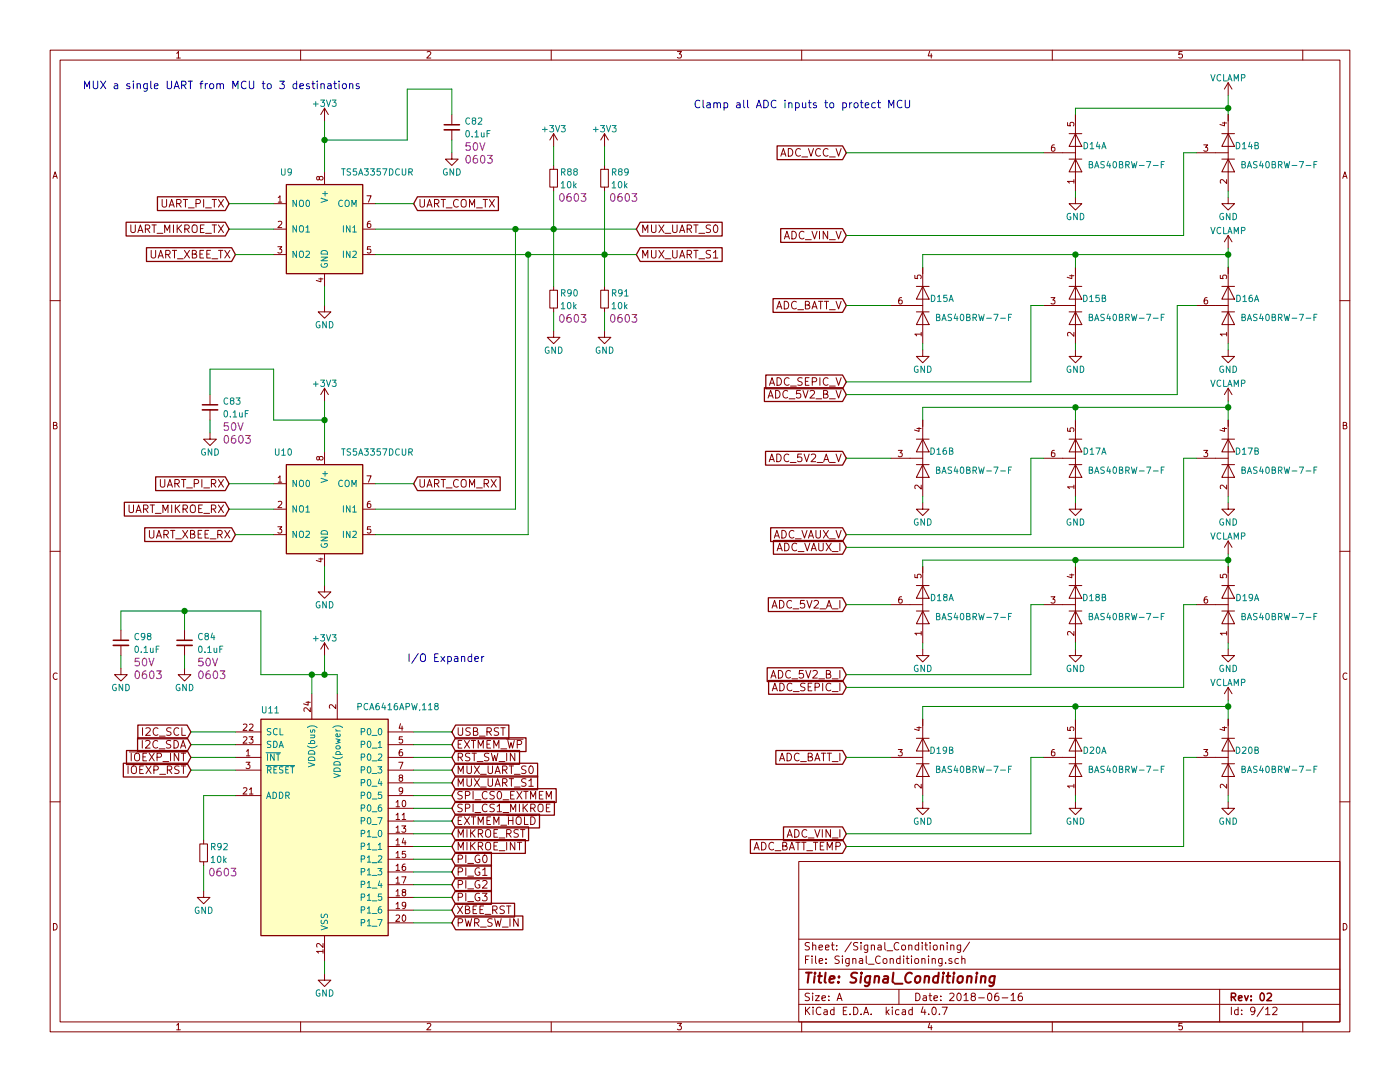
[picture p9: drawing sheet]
EESchema Schematic File Version 2
LIBS:power
LIBS:device
LIBS:switches
LIBS:relays
LIBS:motors
LIBS:transistors
LIBS:conn
LIBS:linear
LIBS:regul
LIBS:74xx
LIBS:cmos4000
LIBS:adc-dac
LIBS:memory
LIBS:xilinx
LIBS:microcontrollers
LIBS:dsp
LIBS:microchip
LIBS:analog_switches
LIBS:motorola
LIBS:texas
LIBS:intel
LIBS:audio
LIBS:interface
LIBS:digital-audio
LIBS:philips
LIBS:display
LIBS:cypress
LIBS:siliconi
LIBS:opto
LIBS:atmel
LIBS:contrib
LIBS:valves
LIBS:74xgxx
LIBS:ac-dc
LIBS:actel
LIBS:allegro
LIBS:Altera
LIBS:analog_devices
LIBS:battery_management
LIBS:bbd
LIBS:bosch
LIBS:brooktre
LIBS:cmos_ieee
LIBS:dc-dc
LIBS:diode
LIBS:elec-unifil
LIBS:ESD_Protection
LIBS:ftdi
LIBS:gennum
LIBS:graphic_symbols
LIBS:hc11
LIBS:infineon
LIBS:intersil
LIBS:ir
LIBS:Lattice
LIBS:leds
LIBS:LEM
LIBS:logic_programmable
LIBS:maxim
LIBS:mechanical
LIBS:microchip_dspic33dsc
LIBS:microchip_pic10mcu
LIBS:microchip_pic12mcu
LIBS:microchip_pic16mcu
LIBS:microchip_pic18mcu
LIBS:microchip_pic24mcu
LIBS:microchip_pic32mcu
LIBS:modules
LIBS:motor_drivers
LIBS:msp430
LIBS:nordicsemi
LIBS:nxp
LIBS:nxp_armmcu
LIBS:onsemi
LIBS:Oscillators
LIBS:Power_Management
LIBS:powerint
LIBS:pspice
LIBS:references
LIBS:rfcom
LIBS:RFSolutions
LIBS:sensors
LIBS:silabs
LIBS:stm8
LIBS:stm32
LIBS:supertex
LIBS:transf
LIBS:triac_thyristor
LIBS:ttl_ieee
LIBS:video
LIBS:wiznet
LIBS:Worldsemi
LIBS:Xicor
LIBS:zetex
LIBS:Symbols_DCDC-ACDC-Converter_RevC_20Jul2012
LIBS:Symbols_EN60617_13Mar2013
LIBS:Symbols_EN60617-10_HF-Radio_DRAFT_12Sep2013
LIBS:Symbols_ICs-Diskrete_RevD10
LIBS:Symbols_ICs-Opto_RevB_16Sep2013
LIBS:Symbols_Microcontroller_Philips-NXP_RevA_06Oct2013
LIBS:Symbols_Socket-DIN41612_RevA
LIBS:Symbols_Transformer-Diskrete_RevA
LIBS:SymbolsSimilarEN60617+oldDIN617-RevE8
LIBS:dk_Addressable-Specialty
LIBS:dk_Alarms-Buzzers-and-Sirens
LIBS:dk_Automotive-Relays
LIBS:dk_Balun
LIBS:dk_Barrel-Audio-Connectors
LIBS:dk_Battery-Holders-Clips-Contacts
LIBS:dk_Clock-Timing-Clock-Generators-PLLs-Frequency-Synthesizers
LIBS:dk_Clock-Timing-Programmable-Timers-and-Oscillators
LIBS:dk_Clock-Timing-Real-Time-Clocks
LIBS:dk_Coaxial-Connectors-RF
LIBS:dk_Current-Transducers
LIBS:dk_Data-Acquisition-ADCs-DACs-Special-Purpose
LIBS:dk_Data-Acquisition-Analog-to-Digital-Converters-ADC
LIBS:dk_Data-Acquisition-Digital-Potentiometers
LIBS:dk_Data-Acquisition-Digital-to-Analog-Converters-DAC
LIBS:dk_Data-Acquisition-Touch-Screen-Controllers
LIBS:dk_DC-DC-Converters
LIBS:dk_Digital-Isolators
LIBS:dk_Diodes-Bridge-Rectifiers
LIBS:dk_Diodes-Rectifiers-Arrays
LIBS:dk_Diodes-Rectifiers-Single
LIBS:dk_Diodes-Zener-Single
LIBS:dk_Display-Modules-LCD-OLED-Graphic
LIBS:dk_Display-Modules-LED-Character-and-Numeric
LIBS:dk_D-Sub-Connectors
LIBS:dk_Embedded-Microcontrollers
LIBS:dk_Encoders
LIBS:dk_Evaluation-Boards-Sensors
LIBS:dk_Ferrite-Beads-and-Chips
LIBS:dk_Fixed-Inductors
LIBS:dk_Fuses
LIBS:dk_Gas-Sensors
LIBS:dk_Humidity-Moisture-Sensors
LIBS:dk_Image-Sensors-Camera
LIBS:dk_Infrared-UV-Visible-Emitters
LIBS:dk_Inrush-Current-Limiters-ICL
LIBS:dk_Interface-Analog-Switches-Multiplexers-Demultiplexers
LIBS:dk_Interface-Analog-Switches-Special-Purpose
LIBS:dk_Interface-Controllers
LIBS:dk_Interface-Drivers-Receivers-Transceivers
LIBS:dk_Interface-I-O-Expanders
LIBS:dk_Interface-Modules
LIBS:dk_Interface-Sensor-and-Detector-Interfaces
LIBS:dk_Interface-Sensor-Capacitive-Touch
LIBS:dk_Interface-Specialized
LIBS:dk_LED-Indication-Discrete
LIBS:dk_LEDs-Circuit-Board-Indicators-Arrays-Light-Bars-Bar-Graphs
LIBS:dk_Linear-Amplifiers-Audio
LIBS:dk_Linear-Amplifiers-Instrumentation-OP-Amps-Buffer-Amps
LIBS:dk_Linear-Comparators
LIBS:dk_Logic-Buffers-Drivers-Receivers-Transceivers
LIBS:dk_Logic-Flip-Flops
LIBS:dk_Logic-Gates-and-Inverters
LIBS:dk_Logic-Multivibrators
LIBS:dk_Logic-Shift-Registers
LIBS:dk_Logic-Signal-Switches-Multiplexers-Decoders
LIBS:dk_Logic-Translators-Level-Shifters
LIBS:dk_Magnetic-Sensors-Compass-Magnetic-Field-Modules
LIBS:dk_Magnetic-Sensors-Linear-Compass-ICs
LIBS:dk_Magnetic-Sensors-Switches-Solid-State
LIBS:dk_Memory
LIBS:dk_Memory-Connectors-PC-Card-Sockets
LIBS:dk_Microphones
LIBS:dk_Modular-Connectors-Jacks
LIBS:dk_Modular-Connectors-Jacks-With-Magnetics
LIBS:dk_Motion-Sensors-Accelerometers
LIBS:dk_Motion-Sensors-IMUs-Inertial-Measurement-Units
LIBS:dk_Motion-Sensors-Tilt-Switches
LIBS:dk_Navigation-Switches-Joystick
LIBS:dk_Optical-Sensors-Ambient-Light-IR-UV-Sensors
LIBS:dk_Optical-Sensors-Photo-Detectors-Remote-Receiver
LIBS:dk_Optical-Sensors-Photodiodes
LIBS:dk_Optical-Sensors-Phototransistors
LIBS:dk_Optical-Sensors-Reflective-Analog-Output
LIBS:dk_Optoisolators-Logic-Output
LIBS:dk_Optoisolators-Transistor-Photovoltaic-Output
LIBS:dk_Optoisolators-Triac-SCR-Output
LIBS:dk_Oscillators
LIBS:dk_PMIC-AC-DC-Converters-Offline-Switchers
LIBS:dk_PMIC-Battery-Chargers
LIBS:dk_PMIC-Battery-Management
LIBS:dk_PMIC-Current-Regulation-Management
LIBS:dk_PMIC-Full-Half-Bridge-Drivers
LIBS:dk_PMIC-Gate-Drivers
LIBS:dk_PMIC-LED-Drivers
LIBS:dk_PMIC-Motor-Drivers-Controllers
LIBS:dk_PMIC-OR-Controllers-Ideal-Diodes
LIBS:dk_PMIC-Power-Distribution-Switches-Load-Drivers
LIBS:dk_PMIC-Power-Management-Specialized
LIBS:dk_PMIC-RMS-to-DC-Converters
LIBS:dk_PMIC-Supervisors
LIBS:dk_PMIC-Thermal-Management
LIBS:dk_PMIC-V-F-and-F-V-Converters
LIBS:dk_PMIC-Voltage-Reference
LIBS:dk_PMIC-Voltage-Regulators-DC-DC-Switching-Controllers
LIBS:dk_PMIC-Voltage-Regulators-DC-DC-Switching-Regulators
LIBS:dk_PMIC-Voltage-Regulators-Linear
LIBS:dk_PMIC-Voltage-Regulators-Special-Purpose
LIBS:dk_Power-Relays-Over-2-Amps
LIBS:dk_Pressure-Sensors-Transducers
LIBS:dk_Programmable-Oscillators
LIBS:dk_Pushbutton-Switches
LIBS:dk_Rectangular-Connectors-Headers-Male-Pins
LIBS:dk_Reed-Relays
LIBS:dk_Resistor-Networks-Arrays
LIBS:dk_RF-Amplifiers
LIBS:dk_RF-Antennas
LIBS:dk_RF-Demodulators
LIBS:dk_RF-Detectors
LIBS:dk_RF-Evaluation-and-Development-Kits-Boards
LIBS:dk_RFID-RF-Access-Monitoring-ICs
LIBS:dk_RF-Receivers
LIBS:dk_RF-Switches
LIBS:dk_RF-Transceiver-ICs
LIBS:dk_RF-Transceiver-Modules
LIBS:dk_RF-Transmitters
LIBS:dk_Rotary-Potentiometers-Rheostats
LIBS:dk_Sensors-Transducers_Accessories
LIBS:dk_Signal-Relays-Up-to-2-Amps
LIBS:dk_Slide-Switches
LIBS:dk_Solid-State-Relays
LIBS:dk_Specialized-ICs
LIBS:dk_Specialized-Sensors
LIBS:dk_Surge-Suppression-ICs
LIBS:dk_Tactile-Switches
LIBS:dk_Temperature-Sensors-Analog-and-Digital-Output
LIBS:dk_Thermal-Cutoffs-Thermal-Fuses
LIBS:dk_Thyristors-DIACs-SIDACs
LIBS:dk_Thyristors-SCRs
LIBS:dk_Thyristors-TRIACs
LIBS:dk_Toggle-Switches
LIBS:dk_Transistors-Bipolar-BJT-Arrays
LIBS:dk_Transistors-Bipolar-BJT-RF
LIBS:dk_Transistors-Bipolar-BJT-Single
LIBS:dk_Transistors-Bipolar-BJT-Single-Pre-Biased
LIBS:dk_Transistors-FETs-MOSFETs-Arrays
LIBS:dk_Transistors-FETs-MOSFETs-RF
LIBS:dk_Transistors-FETs-MOSFETs-Single
LIBS:dk_Transistors-JFETs
LIBS:dk_Trimmer-Potentiometers
LIBS:dk_TVS-Diodes
LIBS:dk_TVS-Mixed-Technology
LIBS:dk_USB-DVI-HDMI-Connectors
LIBS:CustomComponents
LIBS:TMS320F28027PTQR
LIBS:2920L200
LIBS:TMS320F28035PAGS
LIBS:1-1825027-1
LIBS:105133-0011
LIBS:614008235023
LIBS:NAS_Controller-cache
EELAYER 25 0
EELAYER END
$Descr A 11000 8500
encoding utf-8
Sheet 9 12
Title "Signal_Conditioning"
Date "2018-06-16"
Rev "02"
Comp ""
Comment1 ""
Comment2 ""
Comment3 ""
Comment4 ""
$EndDescr
$Comp
L TS5A3357DCUR U9
U 1 1
P 2550 1800
F 0 "U9" H 2300 2250 50  0000 R CNN
F 1 "TS5A3357DCUR" H 3250 2250 50  0000 R CNN
F 2 "Housings_SSOP:VSSOP-8_2.3x2mm_Pitch0.5mm" H 2600 1450 50  0001 L CNN
F 3 "" H 2650 1700 50  0001 C CNN
	1    2550 1800
	1    0    0    -1  
$EndComp
$Comp
L C_Small C82
U 1 1
P 3550 1000
F 0 "C82" H 3650 1050 50  0000 L CNN
F 1 "0.1uF" H 3650 950 50  0000 L CNN
F 2 "Capacitors_SMD:C_0603" H 3550 1000 50  0001 C CNN
F 3 "" H 3550 1000 50  0001 C CNN
F 4 "50V" H 3650 850 60  0000 L CNN "Voltage"
F 5 "0603" H 3650 750 60  0000 L CNN "Package"
	1    3550 1000
	1    0    0    -1  
$EndComp
$Comp
L GND #PWR0176
U 1 1
P 2550 2400
F 0 "#PWR0176" H 2550 2150 50  0001 C CNN
F 1 "GND" H 2550 2250 50  0000 C CNN
F 2 "" H 2550 2400 50  0001 C CNN
F 3 "" H 2550 2400 50  0001 C CNN
	1    2550 2400
	1    0    0    -1  
$EndComp
$Comp
L +3V3 #PWR0177
U 1 1
P 2550 950
F 0 "#PWR0177" H 2550 800 50  0001 C CNN
F 1 "+3V3" H 2550 1090 50  0000 C CNN
F 2 "" H 2550 950 50  0001 C CNN
F 3 "" H 2550 950 50  0001 C CNN
	1    2550 950 
	1    0    0    -1  
$EndComp
Text GLabel 1800 1600 0    60   Input ~ 0
UART_PI_TX
Text GLabel 1800 1800 0    60   Input ~ 0
UART_MIKROE_TX
Text GLabel 1850 2000 0    60   Input ~ 0
UART_XBEE_TX
Text GLabel 3250 1600 2    60   Input ~ 0
UART_COM_TX
$Comp
L GND #PWR0178
U 1 1
P 3550 1200
F 0 "#PWR0178" H 3550 950 50  0001 C CNN
F 1 "GND" H 3550 1050 50  0000 C CNN
F 2 "" H 3550 1200 50  0001 C CNN
F 3 "" H 3550 1200 50  0001 C CNN
	1    3550 1200
	1    0    0    -1  
$EndComp
Text GLabel 5000 1800 2    60   Input ~ 0
MUX_UART_S0
Text GLabel 5000 2000 2    60   Input ~ 0
MUX_UART_S1
$Comp
L TS5A3357DCUR U10
U 1 1
P 2550 4000
F 0 "U10" H 2300 4450 50  0000 R CNN
F 1 "TS5A3357DCUR" H 3250 4450 50  0000 R CNN
F 2 "Housings_SSOP:VSSOP-8_2.3x2mm_Pitch0.5mm" H 2600 3650 50  0001 L CNN
F 3 "" H 2650 3900 50  0001 C CNN
	1    2550 4000
	1    0    0    -1  
$EndComp
$Comp
L C_Small C83
U 1 1
P 1650 3200
F 0 "C83" H 1750 3250 50  0000 L CNN
F 1 "0.1uF" H 1750 3150 50  0000 L CNN
F 2 "Capacitors_SMD:C_0603" H 1650 3200 50  0001 C CNN
F 3 "" H 1650 3200 50  0001 C CNN
F 4 "50V" H 1750 3050 60  0000 L CNN "Voltage"
F 5 "0603" H 1750 2950 60  0000 L CNN "Package"
	1    1650 3200
	1    0    0    -1  
$EndComp
$Comp
L GND #PWR0179
U 1 1
P 2550 4600
F 0 "#PWR0179" H 2550 4350 50  0001 C CNN
F 1 "GND" H 2550 4450 50  0000 C CNN
F 2 "" H 2550 4600 50  0001 C CNN
F 3 "" H 2550 4600 50  0001 C CNN
	1    2550 4600
	1    0    0    -1  
$EndComp
$Comp
L +3V3 #PWR0180
U 1 1
P 2550 3150
F 0 "#PWR0180" H 2550 3000 50  0001 C CNN
F 1 "+3V3" H 2550 3290 50  0000 C CNN
F 2 "" H 2550 3150 50  0001 C CNN
F 3 "" H 2550 3150 50  0001 C CNN
	1    2550 3150
	1    0    0    -1  
$EndComp
Text GLabel 1800 3800 0    60   Input ~ 0
UART_PI_RX
Text GLabel 1800 4000 0    60   Input ~ 0
UART_MIKROE_RX
Text GLabel 1850 4200 0    60   Input ~ 0
UART_XBEE_RX
Text GLabel 3250 3800 2    60   Input ~ 0
UART_COM_RX
$Comp
L GND #PWR0181
U 1 1
P 1650 3400
F 0 "#PWR0181" H 1650 3150 50  0001 C CNN
F 1 "GND" H 1650 3250 50  0000 C CNN
F 2 "" H 1650 3400 50  0001 C CNN
F 3 "" H 1650 3400 50  0001 C CNN
	1    1650 3400
	1    0    0    -1  
$EndComp
$Comp
L PCA6416APW,118 U11
U 1 1
P 2550 6450
F 0 "U11" H 2050 7325 50  0000 L CNN
F 1 "PCA6416APW,118" H 2800 7350 50  0000 L CNN
F 2 "Housings_SSOP:SSOP-24_5.3x8.2mm_Pitch0.65mm" H 2575 5475 50  0001 L CNN
F 3 "" H 2150 7150 50  0001 C CNN
	1    2550 6450
	1    0    0    -1  
$EndComp
$Comp
L GND #PWR0182
U 1 1
P 2550 7650
F 0 "#PWR0182" H 2550 7400 50  0001 C CNN
F 1 "GND" H 2550 7500 50  0000 C CNN
F 2 "" H 2550 7650 50  0001 C CNN
F 3 "" H 2550 7650 50  0001 C CNN
	1    2550 7650
	1    0    0    -1  
$EndComp
$Comp
L C_Small C84
U 1 1
P 1450 5050
F 0 "C84" H 1550 5100 50  0000 L CNN
F 1 "0.1uF" H 1550 5000 50  0000 L CNN
F 2 "Capacitors_SMD:C_0603" H 1450 5050 50  0001 C CNN
F 3 "" H 1450 5050 50  0001 C CNN
F 4 "50V" H 1550 4900 60  0000 L CNN "Voltage"
F 5 "0603" H 1550 4800 60  0000 L CNN "Package"
	1    1450 5050
	1    0    0    -1  
$EndComp
$Comp
L GND #PWR0183
U 1 1
P 1450 5250
F 0 "#PWR0183" H 1450 5000 50  0001 C CNN
F 1 "GND" H 1450 5100 50  0000 C CNN
F 2 "" H 1450 5250 50  0001 C CNN
F 3 "" H 1450 5250 50  0001 C CNN
	1    1450 5250
	1    0    0    -1  
$EndComp
$Comp
L +3V3 #PWR0184
U 1 1
P 2550 5150
F 0 "#PWR0184" H 2550 5000 50  0001 C CNN
F 1 "+3V3" H 2550 5290 50  0000 C CNN
F 2 "" H 2550 5150 50  0001 C CNN
F 3 "" H 2550 5150 50  0001 C CNN
	1    2550 5150
	1    0    0    -1  
$EndComp
Text GLabel 1500 5750 0    60   Input ~ 0
I2C_SCL
Text GLabel 1500 5850 0    60   Input ~ 0
I2C_SDA
Text GLabel 1500 5950 0    60   Input ~ 0
~IOEXP_INT
Text GLabel 1500 6050 0    60   Input ~ 0
~IOEXP_RST
$Comp
L R_Small R92
U 1 1
P 1600 6700
F 0 "R92" H 1650 6750 50  0000 L CNN
F 1 "10k" H 1650 6650 50  0000 L CNN
F 2 "Resistors_SMD:R_0603" H 1600 6700 50  0001 C CNN
F 3 "" H 1600 6700 50  0001 C CNN
F 4 "0603" H 1750 6550 60  0000 C CNN "Package"
	1    1600 6700
	1    0    0    -1  
$EndComp
$Comp
L GND #PWR0185
U 1 1
P 1600 7000
F 0 "#PWR0185" H 1600 6750 50  0001 C CNN
F 1 "GND" H 1600 6850 50  0000 C CNN
F 2 "" H 1600 7000 50  0001 C CNN
F 3 "" H 1600 7000 50  0001 C CNN
	1    1600 7000
	1    0    0    -1  
$EndComp
Text GLabel 3550 5750 2    60   Input ~ 0
USB_RST
Text GLabel 3550 7250 2    60   Input ~ 0
PWR_SW_IN
Text GLabel 3550 5950 2    60   Input ~ 0
RST_SW_IN
Text GLabel 3550 6350 2    60   Input ~ 0
SPI_CS1_MIKROE
Text GLabel 3550 6250 2    60   Input ~ 0
SPI_CS0_EXTMEM
Text GLabel 3550 7150 2    60   Input ~ 0
XBEE_RST
Text GLabel 3550 6550 2    60   Input ~ 0
MIKROE_RST
Text GLabel 3550 6650 2    60   Input ~ 0
MIKROE_INT
Text GLabel 3550 6750 2    60   Input ~ 0
PI_G0
Text GLabel 3550 6850 2    60   Input ~ 0
PI_G1
Text GLabel 3550 6950 2    60   Input ~ 0
PI_G2
Text GLabel 3550 7050 2    60   Input ~ 0
PI_G3
Text GLabel 3550 6450 2    60   Input ~ 0
EXTMEM_~HOLD
Text GLabel 3550 5850 2    60   Input ~ 0
EXTMEM_~WP
$Comp
L BAS40BRW-7-F D14
U 1 1
P 8450 1200
F 0 "D14" V 8500 1350 50  0000 C CNN
F 1 "BAS40BRW-7-F" V 8350 1600 50  0000 C CNN
F 2 "TO_SOT_Packages_SMD:SOT-363_SC-70-6" H 8450 1200 50  0001 C CNN
F 3 "" H 8450 1200 50  0001 C CNN
	1    8450 1200
	0    1    -1   0   
$EndComp
$Comp
L BAS40BRW-7-F D14
U 2 1
P 9650 1200
F 0 "D14" V 9700 1350 50  0000 C CNN
F 1 "BAS40BRW-7-F" V 9550 1600 50  0000 C CNN
F 2 "TO_SOT_Packages_SMD:SOT-363_SC-70-6" H 9650 1200 50  0001 C CNN
F 3 "" H 9650 1200 50  0001 C CNN
	2    9650 1200
	0    1    -1   0   
$EndComp
$Comp
L BAS40BRW-7-F D15
U 1 1
P 7250 2400
F 0 "D15" V 7300 2550 50  0000 C CNN
F 1 "BAS40BRW-7-F" V 7150 2800 50  0000 C CNN
F 2 "TO_SOT_Packages_SMD:SOT-363_SC-70-6" H 7250 2400 50  0001 C CNN
F 3 "" H 7250 2400 50  0001 C CNN
	1    7250 2400
	0    1    -1   0   
$EndComp
$Comp
L BAS40BRW-7-F D15
U 2 1
P 8450 2400
F 0 "D15" V 8500 2550 50  0000 C CNN
F 1 "BAS40BRW-7-F" V 8350 2800 50  0000 C CNN
F 2 "TO_SOT_Packages_SMD:SOT-363_SC-70-6" H 8450 2400 50  0001 C CNN
F 3 "" H 8450 2400 50  0001 C CNN
	2    8450 2400
	0    1    -1   0   
$EndComp
$Comp
L BAS40BRW-7-F D16
U 1 1
P 9650 2400
F 0 "D16" V 9700 2550 50  0000 C CNN
F 1 "BAS40BRW-7-F" V 9550 2800 50  0000 C CNN
F 2 "TO_SOT_Packages_SMD:SOT-363_SC-70-6" H 9650 2400 50  0001 C CNN
F 3 "" H 9650 2400 50  0001 C CNN
	1    9650 2400
	0    1    -1   0   
$EndComp
$Comp
L BAS40BRW-7-F D16
U 2 1
P 7250 3600
F 0 "D16" V 7300 3750 50  0000 C CNN
F 1 "BAS40BRW-7-F" V 7150 4000 50  0000 C CNN
F 2 "TO_SOT_Packages_SMD:SOT-363_SC-70-6" H 7250 3600 50  0001 C CNN
F 3 "" H 7250 3600 50  0001 C CNN
	2    7250 3600
	0    1    -1   0   
$EndComp
$Comp
L BAS40BRW-7-F D17
U 1 1
P 8450 3600
F 0 "D17" V 8500 3750 50  0000 C CNN
F 1 "BAS40BRW-7-F" V 8350 4000 50  0000 C CNN
F 2 "TO_SOT_Packages_SMD:SOT-363_SC-70-6" H 8450 3600 50  0001 C CNN
F 3 "" H 8450 3600 50  0001 C CNN
	1    8450 3600
	0    1    -1   0   
$EndComp
$Comp
L BAS40BRW-7-F D17
U 2 1
P 9650 3600
F 0 "D17" V 9700 3750 50  0000 C CNN
F 1 "BAS40BRW-7-F" V 9550 4000 50  0000 C CNN
F 2 "TO_SOT_Packages_SMD:SOT-363_SC-70-6" H 9650 3600 50  0001 C CNN
F 3 "" H 9650 3600 50  0001 C CNN
	2    9650 3600
	0    1    -1   0   
$EndComp
$Comp
L BAS40BRW-7-F D18
U 1 1
P 7250 4750
F 0 "D18" V 7300 4900 50  0000 C CNN
F 1 "BAS40BRW-7-F" V 7150 5150 50  0000 C CNN
F 2 "TO_SOT_Packages_SMD:SOT-363_SC-70-6" H 7250 4750 50  0001 C CNN
F 3 "" H 7250 4750 50  0001 C CNN
	1    7250 4750
	0    1    -1   0   
$EndComp
$Comp
L BAS40BRW-7-F D18
U 2 1
P 8450 4750
F 0 "D18" V 8500 4900 50  0000 C CNN
F 1 "BAS40BRW-7-F" V 8350 5150 50  0000 C CNN
F 2 "TO_SOT_Packages_SMD:SOT-363_SC-70-6" H 8450 4750 50  0001 C CNN
F 3 "" H 8450 4750 50  0001 C CNN
	2    8450 4750
	0    1    -1   0   
$EndComp
$Comp
L BAS40BRW-7-F D19
U 1 1
P 9650 4750
F 0 "D19" V 9700 4900 50  0000 C CNN
F 1 "BAS40BRW-7-F" V 9550 5150 50  0000 C CNN
F 2 "TO_SOT_Packages_SMD:SOT-363_SC-70-6" H 9650 4750 50  0001 C CNN
F 3 "" H 9650 4750 50  0001 C CNN
	1    9650 4750
	0    1    -1   0   
$EndComp
$Comp
L BAS40BRW-7-F D19
U 2 1
P 7250 5950
F 0 "D19" V 7300 6100 50  0000 C CNN
F 1 "BAS40BRW-7-F" V 7150 6350 50  0000 C CNN
F 2 "TO_SOT_Packages_SMD:SOT-363_SC-70-6" H 7250 5950 50  0001 C CNN
F 3 "" H 7250 5950 50  0001 C CNN
	2    7250 5950
	0    1    -1   0   
$EndComp
$Comp
L BAS40BRW-7-F D20
U 1 1
P 8450 5950
F 0 "D20" V 8500 6100 50  0000 C CNN
F 1 "BAS40BRW-7-F" V 8350 6350 50  0000 C CNN
F 2 "TO_SOT_Packages_SMD:SOT-363_SC-70-6" H 8450 5950 50  0001 C CNN
F 3 "" H 8450 5950 50  0001 C CNN
	1    8450 5950
	0    1    -1   0   
$EndComp
$Comp
L BAS40BRW-7-F D20
U 2 1
P 9650 5950
F 0 "D20" V 9700 6100 50  0000 C CNN
F 1 "BAS40BRW-7-F" V 9550 6350 50  0000 C CNN
F 2 "TO_SOT_Packages_SMD:SOT-363_SC-70-6" H 9650 5950 50  0001 C CNN
F 3 "" H 9650 5950 50  0001 C CNN
	2    9650 5950
	0    1    -1   0   
$EndComp
Text GLabel 6650 4200 0    60   Input ~ 0
ADC_VAUX_V
Text GLabel 6650 4300 0    60   Input ~ 0
ADC_VAUX_I
Text GLabel 6650 3600 0    60   Input ~ 0
ADC_5V2_A_V
Text GLabel 6650 4750 0    60   Input ~ 0
ADC_5V2_A_I
Text GLabel 6650 3100 0    60   Input ~ 0
ADC_5V2_B_V
Text GLabel 6650 5300 0    60   Input ~ 0
ADC_5V2_B_I
Text GLabel 6650 3000 0    60   Input ~ 0
ADC_SEPIC_V
Text GLabel 6650 5400 0    60   Input ~ 0
ADC_SEPIC_I
Text GLabel 6650 2400 0    60   Input ~ 0
ADC_BATT_V
Text GLabel 6650 5950 0    60   Input ~ 0
ADC_BATT_I
Text GLabel 6650 6650 0    60   Input ~ 0
ADC_BATT_TEMP
Text GLabel 6650 1850 0    60   Input ~ 0
ADC_VIN_V
Text GLabel 6650 6550 0    60   Input ~ 0
ADC_VIN_I
Text GLabel 6650 1200 0    60   Input ~ 0
ADC_VCC_V
$Comp
L GND #PWR0186
U 1 1
P 8450 1550
F 0 "#PWR0186" H 8450 1300 50  0001 C CNN
F 1 "GND" H 8450 1400 50  0000 C CNN
F 2 "" H 8450 1550 50  0001 C CNN
F 3 "" H 8450 1550 50  0001 C CNN
	1    8450 1550
	1    0    0    -1  
$EndComp
$Comp
L GND #PWR0187
U 1 1
P 9650 1550
F 0 "#PWR0187" H 9650 1300 50  0001 C CNN
F 1 "GND" H 9650 1400 50  0000 C CNN
F 2 "" H 9650 1550 50  0001 C CNN
F 3 "" H 9650 1550 50  0001 C CNN
	1    9650 1550
	1    0    0    -1  
$EndComp
$Comp
L GND #PWR0188
U 1 1
P 9650 2750
F 0 "#PWR0188" H 9650 2500 50  0001 C CNN
F 1 "GND" H 9650 2600 50  0000 C CNN
F 2 "" H 9650 2750 50  0001 C CNN
F 3 "" H 9650 2750 50  0001 C CNN
	1    9650 2750
	1    0    0    -1  
$EndComp
$Comp
L GND #PWR0189
U 1 1
P 8450 2750
F 0 "#PWR0189" H 8450 2500 50  0001 C CNN
F 1 "GND" H 8450 2600 50  0000 C CNN
F 2 "" H 8450 2750 50  0001 C CNN
F 3 "" H 8450 2750 50  0001 C CNN
	1    8450 2750
	1    0    0    -1  
$EndComp
$Comp
L GND #PWR0190
U 1 1
P 7250 2750
F 0 "#PWR0190" H 7250 2500 50  0001 C CNN
F 1 "GND" H 7250 2600 50  0000 C CNN
F 2 "" H 7250 2750 50  0001 C CNN
F 3 "" H 7250 2750 50  0001 C CNN
	1    7250 2750
	1    0    0    -1  
$EndComp
$Comp
L GND #PWR0191
U 1 1
P 7250 3950
F 0 "#PWR0191" H 7250 3700 50  0001 C CNN
F 1 "GND" H 7250 3800 50  0000 C CNN
F 2 "" H 7250 3950 50  0001 C CNN
F 3 "" H 7250 3950 50  0001 C CNN
	1    7250 3950
	1    0    0    -1  
$EndComp
$Comp
L GND #PWR0192
U 1 1
P 8450 3950
F 0 "#PWR0192" H 8450 3700 50  0001 C CNN
F 1 "GND" H 8450 3800 50  0000 C CNN
F 2 "" H 8450 3950 50  0001 C CNN
F 3 "" H 8450 3950 50  0001 C CNN
	1    8450 3950
	1    0    0    -1  
$EndComp
$Comp
L GND #PWR0193
U 1 1
P 9650 3950
F 0 "#PWR0193" H 9650 3700 50  0001 C CNN
F 1 "GND" H 9650 3800 50  0000 C CNN
F 2 "" H 9650 3950 50  0001 C CNN
F 3 "" H 9650 3950 50  0001 C CNN
	1    9650 3950
	1    0    0    -1  
$EndComp
$Comp
L GND #PWR0194
U 1 1
P 9650 5100
F 0 "#PWR0194" H 9650 4850 50  0001 C CNN
F 1 "GND" H 9650 4950 50  0000 C CNN
F 2 "" H 9650 5100 50  0001 C CNN
F 3 "" H 9650 5100 50  0001 C CNN
	1    9650 5100
	1    0    0    -1  
$EndComp
$Comp
L GND #PWR0195
U 1 1
P 8450 5100
F 0 "#PWR0195" H 8450 4850 50  0001 C CNN
F 1 "GND" H 8450 4950 50  0000 C CNN
F 2 "" H 8450 5100 50  0001 C CNN
F 3 "" H 8450 5100 50  0001 C CNN
	1    8450 5100
	1    0    0    -1  
$EndComp
$Comp
L GND #PWR0196
U 1 1
P 7250 5100
F 0 "#PWR0196" H 7250 4850 50  0001 C CNN
F 1 "GND" H 7250 4950 50  0000 C CNN
F 2 "" H 7250 5100 50  0001 C CNN
F 3 "" H 7250 5100 50  0001 C CNN
	1    7250 5100
	1    0    0    -1  
$EndComp
$Comp
L GND #PWR0197
U 1 1
P 7250 6300
F 0 "#PWR0197" H 7250 6050 50  0001 C CNN
F 1 "GND" H 7250 6150 50  0000 C CNN
F 2 "" H 7250 6300 50  0001 C CNN
F 3 "" H 7250 6300 50  0001 C CNN
	1    7250 6300
	1    0    0    -1  
$EndComp
$Comp
L GND #PWR0198
U 1 1
P 8450 6300
F 0 "#PWR0198" H 8450 6050 50  0001 C CNN
F 1 "GND" H 8450 6150 50  0000 C CNN
F 2 "" H 8450 6300 50  0001 C CNN
F 3 "" H 8450 6300 50  0001 C CNN
	1    8450 6300
	1    0    0    -1  
$EndComp
$Comp
L GND #PWR0199
U 1 1
P 9650 6300
F 0 "#PWR0199" H 9650 6050 50  0001 C CNN
F 1 "GND" H 9650 6150 50  0000 C CNN
F 2 "" H 9650 6300 50  0001 C CNN
F 3 "" H 9650 6300 50  0001 C CNN
	1    9650 6300
	1    0    0    -1  
$EndComp
$Comp
L VCLAMP #PWR0200
U 1 1
P 9650 750
F 0 "#PWR0200" H 9650 600 50  0001 C CNN
F 1 "VCLAMP" H 9650 890 50  0000 C CNN
F 2 "" H 9650 750 50  0001 C CNN
F 3 "" H 9650 750 50  0001 C CNN
	1    9650 750 
	1    0    0    -1  
$EndComp
$Comp
L VCLAMP #PWR0201
U 1 1
P 9650 1950
F 0 "#PWR0201" H 9650 1800 50  0001 C CNN
F 1 "VCLAMP" H 9650 2090 50  0000 C CNN
F 2 "" H 9650 1950 50  0001 C CNN
F 3 "" H 9650 1950 50  0001 C CNN
	1    9650 1950
	1    0    0    -1  
$EndComp
$Comp
L VCLAMP #PWR0202
U 1 1
P 9650 3150
F 0 "#PWR0202" H 9650 3000 50  0001 C CNN
F 1 "VCLAMP" H 9650 3290 50  0000 C CNN
F 2 "" H 9650 3150 50  0001 C CNN
F 3 "" H 9650 3150 50  0001 C CNN
	1    9650 3150
	1    0    0    -1  
$EndComp
$Comp
L VCLAMP #PWR0203
U 1 1
P 9650 4350
F 0 "#PWR0203" H 9650 4200 50  0001 C CNN
F 1 "VCLAMP" H 9650 4490 50  0000 C CNN
F 2 "" H 9650 4350 50  0001 C CNN
F 3 "" H 9650 4350 50  0001 C CNN
	1    9650 4350
	1    0    0    -1  
$EndComp
$Comp
L VCLAMP #PWR0204
U 1 1
P 9650 5500
F 0 "#PWR0204" H 9650 5350 50  0001 C CNN
F 1 "VCLAMP" H 9650 5640 50  0000 C CNN
F 2 "" H 9650 5500 50  0001 C CNN
F 3 "" H 9650 5500 50  0001 C CNN
	1    9650 5500
	1    0    0    -1  
$EndComp
Text Notes 3200 5200 0    60   ~ 0
I/O Expander
Text Notes 650  700  0    60   ~ 0
MUX a single UART from MCU to 3 destinations
Text Notes 5450 850  0    60   ~ 0
Clamp all ADC inputs to protect MCU
$Comp
L R_Small R90
U 1 1
P 4350 2350
F 0 "R90" H 4400 2400 50  0000 L CNN
F 1 "10k" H 4400 2300 50  0000 L CNN
F 2 "Resistors_SMD:R_0603" H 4350 2350 50  0001 C CNN
F 3 "" H 4350 2350 50  0001 C CNN
F 4 "0603" H 4500 2200 60  0000 C CNN "Package"
	1    4350 2350
	1    0    0    -1  
$EndComp
$Comp
L R_Small R91
U 1 1
P 4750 2350
F 0 "R91" H 4800 2400 50  0000 L CNN
F 1 "10k" H 4800 2300 50  0000 L CNN
F 2 "Resistors_SMD:R_0603" H 4750 2350 50  0001 C CNN
F 3 "" H 4750 2350 50  0001 C CNN
F 4 "0603" H 4900 2200 60  0000 C CNN "Package"
	1    4750 2350
	1    0    0    -1  
$EndComp
$Comp
L R_Small R88
U 1 1
P 4350 1400
F 0 "R88" H 4400 1450 50  0000 L CNN
F 1 "10k" H 4400 1350 50  0000 L CNN
F 2 "Resistors_SMD:R_0603" H 4350 1400 50  0001 C CNN
F 3 "" H 4350 1400 50  0001 C CNN
F 4 "0603" H 4500 1250 60  0000 C CNN "Package"
	1    4350 1400
	1    0    0    -1  
$EndComp
$Comp
L R_Small R89
U 1 1
P 4750 1400
F 0 "R89" H 4800 1450 50  0000 L CNN
F 1 "10k" H 4800 1350 50  0000 L CNN
F 2 "Resistors_SMD:R_0603" H 4750 1400 50  0001 C CNN
F 3 "" H 4750 1400 50  0001 C CNN
F 4 "0603" H 4900 1250 60  0000 C CNN "Package"
	1    4750 1400
	1    0    0    -1  
$EndComp
$Comp
L +3V3 #PWR0205
U 1 1
P 4350 1150
F 0 "#PWR0205" H 4350 1000 50  0001 C CNN
F 1 "+3V3" H 4350 1290 50  0000 C CNN
F 2 "" H 4350 1150 50  0001 C CNN
F 3 "" H 4350 1150 50  0001 C CNN
	1    4350 1150
	1    0    0    -1  
$EndComp
$Comp
L +3V3 #PWR0206
U 1 1
P 4750 1150
F 0 "#PWR0206" H 4750 1000 50  0001 C CNN
F 1 "+3V3" H 4750 1290 50  0000 C CNN
F 2 "" H 4750 1150 50  0001 C CNN
F 3 "" H 4750 1150 50  0001 C CNN
	1    4750 1150
	1    0    0    -1  
$EndComp
$Comp
L GND #PWR0207
U 1 1
P 4350 2600
F 0 "#PWR0207" H 4350 2350 50  0001 C CNN
F 1 "GND" H 4350 2450 50  0000 C CNN
F 2 "" H 4350 2600 50  0001 C CNN
F 3 "" H 4350 2600 50  0001 C CNN
	1    4350 2600
	1    0    0    -1  
$EndComp
$Comp
L GND #PWR0208
U 1 1
P 4750 2600
F 0 "#PWR0208" H 4750 2350 50  0001 C CNN
F 1 "GND" H 4750 2450 50  0000 C CNN
F 2 "" H 4750 2600 50  0001 C CNN
F 3 "" H 4750 2600 50  0001 C CNN
	1    4750 2600
	1    0    0    -1  
$EndComp
Text GLabel 3550 6150 2    60   Input ~ 0
MUX_UART_S1
Text GLabel 3550 6050 2    60   Input ~ 0
MUX_UART_S0
Wire Wire Line
	3250 7250 3550 7250
Wire Wire Line
	3250 7150 3550 7150
Wire Wire Line
	3250 6450 3550 6450
Wire Wire Line
	3250 5850 3550 5850
Wire Wire Line
	9250 2400 9400 2400
Wire Wire Line
	8100 2400 8200 2400
Wire Wire Line
	6650 2400 7000 2400
Wire Wire Line
	6650 3600 7000 3600
Wire Wire Line
	8100 3600 8200 3600
Wire Wire Line
	9300 3600 9400 3600
Wire Wire Line
	9300 4750 9400 4750
Wire Wire Line
	8100 4750 8200 4750
Wire Wire Line
	6650 4750 7000 4750
Wire Wire Line
	6650 5950 7000 5950
Wire Wire Line
	8100 5950 8200 5950
Wire Wire Line
	9300 5950 9400 5950
Wire Wire Line
	9300 1200 9400 1200
Wire Wire Line
	8200 1200 6650 1200
Wire Wire Line
	3550 6250 3250 6250
Wire Wire Line
	3550 6350 3250 6350
Wire Wire Line
	4750 1300 4750 1150
Wire Wire Line
	4350 1300 4350 1150
Wire Wire Line
	4350 2600 4350 2450
Wire Wire Line
	4750 2600 4750 2450
Connection ~ 4350 1800
Wire Wire Line
	4350 1500 4350 2250
Connection ~ 4750 2000
Wire Wire Line
	4750 1500 4750 2250
Connection ~ 4150 2000
Wire Wire Line
	4150 4200 4150 2000
Wire Wire Line
	2950 4200 4150 4200
Connection ~ 4050 1800
Wire Wire Line
	4050 4000 4050 1800
Wire Wire Line
	2950 4000 4050 4000
Wire Wire Line
	9300 6650 9300 5950
Wire Wire Line
	6650 6650 9300 6650
Wire Wire Line
	8100 6550 8100 5950
Wire Wire Line
	6650 6550 8100 6550
Wire Wire Line
	9300 5400 9300 4750
Wire Wire Line
	6650 5400 9300 5400
Wire Wire Line
	8100 5300 8100 4750
Wire Wire Line
	6650 5300 8100 5300
Wire Wire Line
	9300 4300 9300 3600
Wire Wire Line
	6650 4300 9300 4300
Wire Wire Line
	8100 4200 8100 3600
Wire Wire Line
	6650 4200 8100 4200
Wire Wire Line
	9250 3100 9250 2400
Wire Wire Line
	6650 3100 9250 3100
Wire Wire Line
	8100 3000 8100 2400
Wire Wire Line
	6650 3000 8100 3000
Wire Wire Line
	9300 1850 9300 1200
Wire Wire Line
	6650 1850 9300 1850
Wire Wire Line
	9650 6250 9650 6300
Wire Wire Line
	8450 6250 8450 6300
Wire Wire Line
	7250 6250 7250 6300
Connection ~ 8450 5550
Wire Wire Line
	8450 5650 8450 5550
Connection ~ 9650 5550
Wire Wire Line
	7250 5550 9650 5550
Wire Wire Line
	7250 5650 7250 5550
Wire Wire Line
	9650 5650 9650 5500
Wire Wire Line
	9650 5050 9650 5100
Wire Wire Line
	7250 5050 7250 5100
Wire Wire Line
	8450 5050 8450 5100
Connection ~ 8450 4400
Wire Wire Line
	8450 4450 8450 4400
Connection ~ 9650 4400
Wire Wire Line
	7250 4400 9650 4400
Wire Wire Line
	7250 4450 7250 4400
Wire Wire Line
	9650 4450 9650 4350
Connection ~ 8450 3200
Wire Wire Line
	8450 3300 8450 3200
Connection ~ 9650 3200
Wire Wire Line
	7250 3200 9650 3200
Wire Wire Line
	7250 3300 7250 3200
Wire Wire Line
	7250 3950 7250 3900
Wire Wire Line
	8450 3950 8450 3900
Wire Wire Line
	9650 3950 9650 3900
Wire Wire Line
	9650 3300 9650 3150
Connection ~ 8450 2000
Wire Wire Line
	8450 2100 8450 2000
Connection ~ 9650 2000
Wire Wire Line
	7250 2000 9650 2000
Wire Wire Line
	7250 2100 7250 2000
Wire Wire Line
	9650 2100 9650 1950
Wire Wire Line
	7250 2700 7250 2750
Wire Wire Line
	9650 2700 9650 2750
Wire Wire Line
	8450 2700 8450 2750
Wire Wire Line
	8450 1500 8450 1550
Wire Wire Line
	9650 1500 9650 1550
Connection ~ 9650 850 
Wire Wire Line
	8450 850  9650 850 
Wire Wire Line
	8450 900  8450 850 
Wire Wire Line
	9650 750  9650 900 
Wire Wire Line
	2950 1800 5000 1800
Wire Wire Line
	2950 2000 5000 2000
Wire Wire Line
	3250 7050 3550 7050
Wire Wire Line
	3250 6950 3550 6950
Wire Wire Line
	3250 6850 3550 6850
Wire Wire Line
	3250 6750 3550 6750
Wire Wire Line
	3250 6650 3550 6650
Wire Wire Line
	3250 6550 3550 6550
Wire Wire Line
	3250 5950 3550 5950
Wire Wire Line
	3250 5750 3550 5750
Wire Wire Line
	2550 7550 2550 7650
Wire Wire Line
	1500 5750 1850 5750
Wire Wire Line
	1500 5850 1850 5850
Wire Wire Line
	1500 5950 1850 5950
Wire Wire Line
	1500 6050 1850 6050
Wire Wire Line
	1600 6250 1850 6250
Wire Wire Line
	1600 7000 1600 6800
Wire Wire Line
	1600 6250 1600 6600
Wire Wire Line
	1450 5150 1450 5250
Connection ~ 2450 5300
Wire Wire Line
	1450 4800 1450 4950
Wire Wire Line
	950  4800 2050 4800
Wire Wire Line
	2050 4800 2050 5300
Connection ~ 2550 5300
Wire Wire Line
	2550 5300 2550 5150
Wire Wire Line
	2650 5300 2650 5450
Wire Wire Line
	2050 5300 2650 5300
Wire Wire Line
	2450 5450 2450 5300
Wire Wire Line
	2150 2900 1650 2900
Wire Wire Line
	2150 3300 2150 2900
Wire Wire Line
	2550 3300 2150 3300
Wire Wire Line
	2950 3800 3250 3800
Wire Wire Line
	1850 4200 2150 4200
Wire Wire Line
	1800 4000 2150 4000
Wire Wire Line
	1800 3800 2150 3800
Wire Wire Line
	2550 4600 2550 4450
Connection ~ 2550 3300
Wire Wire Line
	1650 2900 1650 3100
Wire Wire Line
	2550 3550 2550 3150
Wire Wire Line
	1650 3400 1650 3300
Wire Wire Line
	2950 1600 3250 1600
Wire Wire Line
	1850 2000 2150 2000
Wire Wire Line
	1800 1800 2150 1800
Wire Wire Line
	1800 1600 2150 1600
Wire Wire Line
	2550 2400 2550 2250
Connection ~ 2550 1100
Wire Wire Line
	3550 700  3550 900 
Wire Wire Line
	3200 700  3550 700 
Wire Wire Line
	3200 1100 3200 700 
Wire Wire Line
	2550 1100 3200 1100
Wire Wire Line
	2550 1350 2550 950 
Wire Wire Line
	3550 1200 3550 1100
Wire Wire Line
	3250 6150 3550 6150
Wire Wire Line
	3550 6050 3250 6050
$Comp
L C_Small C98
U 1 1
P 950 5050
F 0 "C98" H 1050 5100 50  0000 L CNN
F 1 "0.1uF" H 1050 5000 50  0000 L CNN
F 2 "Capacitors_SMD:C_0603" H 950 5050 50  0001 C CNN
F 3 "" H 950 5050 50  0001 C CNN
F 4 "50V" H 1050 4900 60  0000 L CNN "Voltage"
F 5 "0603" H 1050 4800 60  0000 L CNN "Package"
	1    950  5050
	1    0    0    -1  
$EndComp
$Comp
L GND #PWR0209
U 1 1
P 950 5250
F 0 "#PWR0209" H 950 5000 50  0001 C CNN
F 1 "GND" H 950 5100 50  0000 C CNN
F 2 "" H 950 5250 50  0001 C CNN
F 3 "" H 950 5250 50  0001 C CNN
	1    950  5250
	1    0    0    -1  
$EndComp
Wire Wire Line
	950  5250 950  5150
Wire Wire Line
	950  4950 950  4800
Connection ~ 1450 4800
$EndSCHEMATC
